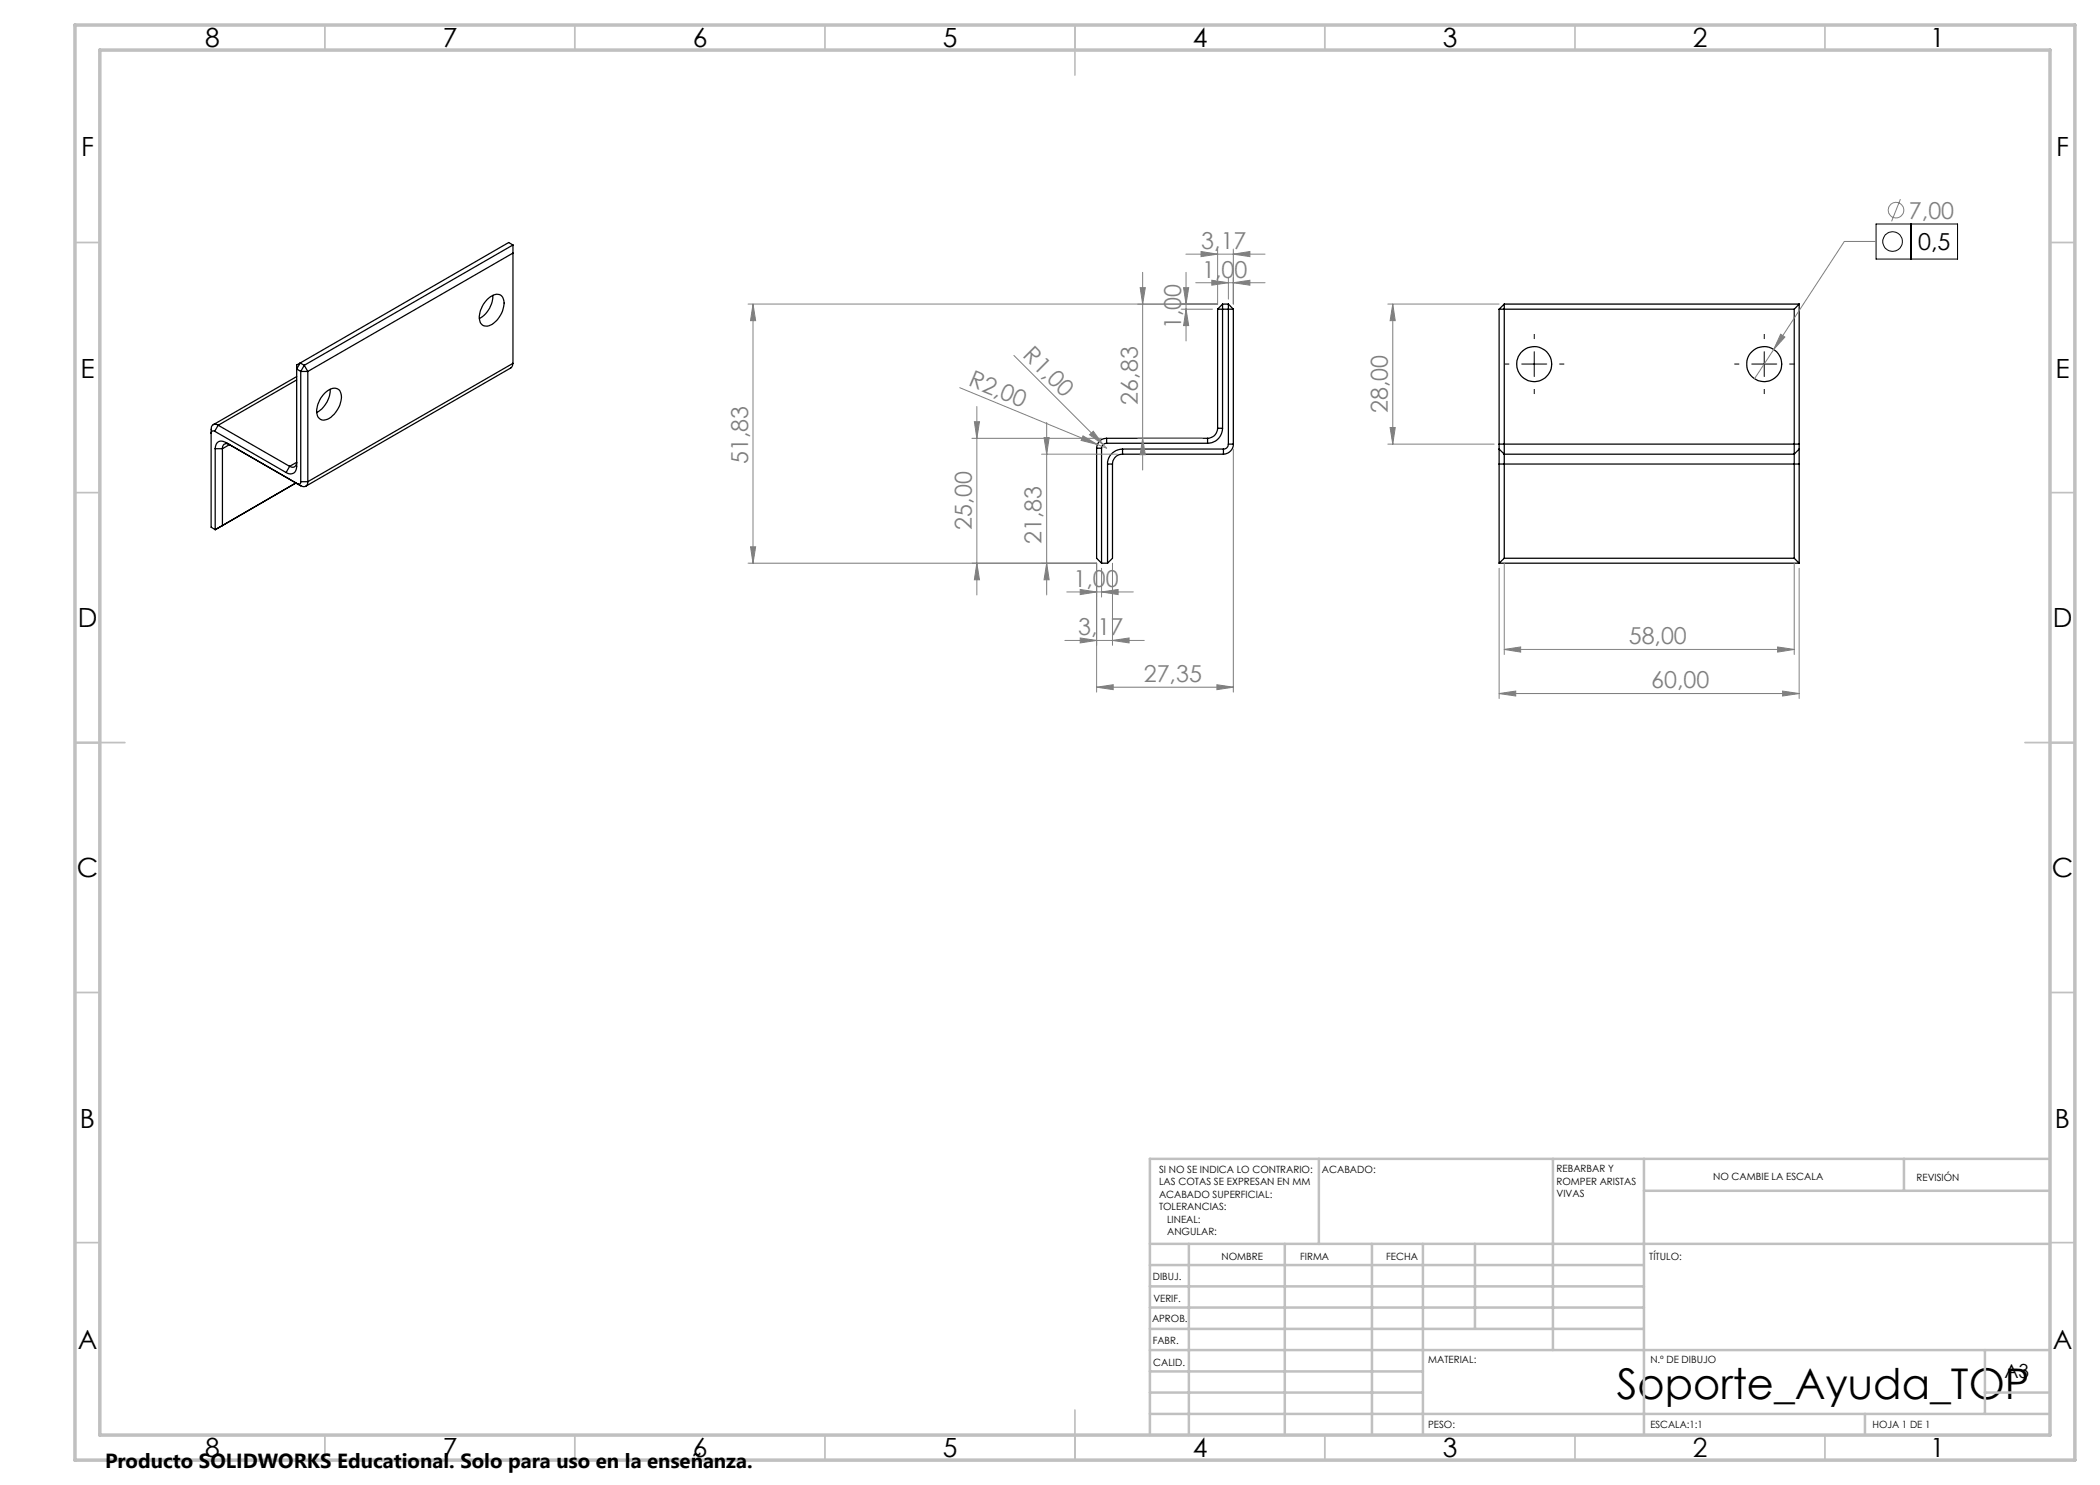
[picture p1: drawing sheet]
<svg xmlns="http://www.w3.org/2000/svg" width="420mm" height="297mm" viewBox="0 0 420 297" stroke-linecap="round" stroke-linejoin="round" font-family="sans-serif">
<g fill="none" stroke="#000" stroke-width=".25">
<path d="M97.5 59.9a2.12 2.12 0 0 1 2.8-.7 3.8 3.8 0 0 1-.7 4.5 2.59 2.59 0 0 1-3.2 1.3 2.77 2.77 0 0 1-.1-3.3l.4-.8zM98.6 59.1a5.4 5.4 0 0 1-2.7 4.6M102.6 49l-41.7 24.1M102.6 49v23.7M102.6 50.6l-41 23.7M102.6 49l-.9-.5-41.7 24.1M59.3 75.3l-16.6 9.6M59.3 76l-15.7 9.1M60 72.6l-.7 .4v20.3a1.3 1.3 0 0 1-.6 1.3 1.3 1.3 0 0 1-1.5-.1M60 72.6l-.7 1.2 .8 .5M60 72.6l.9 .5M60.1 74.3h1.5"/>
<path d="M60.1 74.3v22M60.9 73.1l-.8 1.2M60.9 73.1l.7 1.2M61.6 74.3v22M64.9 78.6a2 2 0 0 1 3.1-.4 4.4 4.4 0 0 1-1.2 4.7 2.27 2.27 0 0 1-2.9 .8 2.74 2.74 0 0 1-.2-3.2l.4-.8zM66 77.9a5.4 5.4 0 0 1-2.6 4.6M102.6 72.7l-.1 .5-.3 .4-41.1 23.7M102.6 72.7l-41 23.6M243.5 61.8h3.2M243.5 61.8v23.9M244.5 60.8v24.9M244.5 60.8l-1 1"/>
<path d="M244.5 60.8h1.2M245.7 60.8v28M245.7 60.8l1 1M246.7 61.8v27M299.8 61.8h59M299.8 61.8v27M300.8 60.8v30M300.8 60.8h59M300.8 60.8l-1 1M358.8 61.8v29M359.8 60.8l-1 1M359.8 60.8v28"/>
<path d="M42.9 86.3a.44 .44 0 0 0-.5-.1 .44 .44 0 0 0-.2 .5M42.9 86.3l14.3 8.2M43 89.7v16.2M43 89.7h1.5M43.6 85.1a.85 .85 0 0 0-1-.2 .85 .85 0 0 0-.4 1v19.5l.8 .5M43.6 85.1l14.3 8.2M43.6 85.1l-.7 1.2M44.5 89.7v15.4l-1.5 .8M45.2 88.5a1.31 1.31 0 0 0-1.5-.1 1.31 1.31 0 0 0-.7 1.3M45.2 88.5l14.2 8.2M45.2 88.5l.7 .4M45.9 88.9a.86 .86 0 0 0-1-.1 .86 .86 0 0 0-.4 .9"/>
<path d="M45.9 88.9l14.2 8.3M45.9 88.9l-1.4 .8M57.9 93.3l1.4-.8a.87 .87 0 0 1-.4 .9 .87 .87 0 0 1-1-.1zM57.9 93.3l-.7 1.2M59.2 96.6l-16.2 9.3M59.4 96.7l.7 .5M60.1 96.3a.42 .42 0 0 1-.2 .5 .42 .42 0 0 1-.5-.1M60.1 96.3h1.5M61.6 96.3a.86 .86 0 0 1-.5 1 .86 .86 0 0 1-1-.1M219.3 89.6h1M219.3 89.6v22.1l1 .9M220.3 89.6v23"/>
<path d="M221.3 88.6a1.02 1.02 0 0 0-1 1M221.3 87.7a1.97 1.97 0 0 0-2 1.9M221.3 87.7h20.2M221.3 88.6h20.2M221.3 87.7v.9M221.5 92.8h1M221.5 92.8v19.8M222.5 92.8v18.9l-1 .9M224.5 90.8a1.97 1.97 0 0 0-2 2M224.5 89.8a3 3 0 0 0-3 3M224.5 89.8v1M224.5 89.8h20.2"/>
<path d="M224.5 90.8h20.2M241.5 87.7v.9M243.5 85.7a2.03 2.03 0 0 1-2 2M243.5 85.7h1M244.5 85.7a3 3 0 0 1-3 2.9M244.7 89.8v1M245.7 88.8a.96 .96 0 0 1-1 1M245.7 88.8h1M246.7 88.8a2.02 2.02 0 0 1-2 2M299.8 88.8v1M299.8 89.8v3M299.8 92.8h60"/>
<path d="M299.8 88.8h60M299.8 92.8v19.8M299.8 89.8l1 1M300.8 90.8v20.9M300.8 90.8h58M358.8 90.8v20.9M359.8 88.8v1M359.8 89.8v3M359.8 92.8v19.8M359.8 89.8l-1 1M220.3 112.6h1.2M299.8 112.6h60"/>
<path d="M300.8 111.7h58M300.8 111.7l-1 .9M358.8 111.7l1 .9"/>
<circle cx="306.8" cy="72.8" r="3.5"/>
<circle cx="352.8" cy="72.8" r="3.5"/>
</g>
<g fill="none" stroke="#808080" stroke-width=".2">
<path d="M380.1 39.8l-1.8 4.5M228 57.5h1.1l-.6 3.3zM228.5 54.5v39.5M236.7 57.5h1l-.5 3.3zM237.2 50.8h15.8M237.2 54.5v13.7M239.1 56.5h13.9M240.2 50.3l3.3 .5-3.3 .5zM242.4 56.1l3.3 .4-3.3 .5zM243.5 49.8v11h-93.9M245.7 55.6v4.2M246.7 50.8l3.3-.5v1z"/>
<path d="M246.7 56.5l3.3-.4v.9zM246.7 49.8v11M375.2 48.3h-6.3l-14.1 21.6M150.6 60.8l.5 3.3h-1zM150.6 60.8v51.8M191.9 77.5l27.6 11.4M202.8 71.1l17.8 17.8M236.2 61.8h6.3M237.2 61.8l.5 3.3h-1zM277.6 60.8h22.2M278.6 60.8v28M278.6 60.8l.4 3.3h-1z"/>
<path d="M354.8 69.9l-3.9 5.8M356.1 66.8l.9 .6-2.2 2.5zM194.4 87.7h25.9M194.9 84.3h1l-.5 3.4zM195.4 81.3v37.7M208.3 90.8h15.2M208.8 87.5h1l-.5 3.3zM209.3 84.5v34.5M216.6 87.2l2.9 1.7-3.3-.8zM217.9 87l.8-.7 1.9 2.6zM219.5 88.9l1.8 .7-.7-.7M227.5 87.7h13"/>
<path d="M228.5 87.7l.6 3.2h-1.1zM246.7 89.8v48.6M277.6 88.8h21.2M278 85.5h1l-.4 3.3zM149.6 112.6h69.7v25.8M150.1 109.4h1l-.5 3.2zM195.4 112.6l.5 3.4h-1zM209.3 112.6l.5 3.4h-1zM213.4 118.4h13.3M216 117.9l3.3 .5-3.3 .5zM220.3 118.4l3.3-.5v1zM220.3 113.7v5.7"/>
<path d="M222.5 112.6v16.5M299.8 113.7v26M300.8 112.6v18.3M358.8 112.6v18.3M359.8 113.7v26M213 128.1h15.8M216 127.6l3.3 .5-3.3 .5zM219.3 137.4l3.3-.5v1zM219.3 137.4h27.4M222.5 128.1l3.3-.5v1zM243.4 136.9l3.3 .5-3.3 .5zM299.8 138.7l3.3-.5v1z"/>
<path d="M299.8 138.7h60M300.8 129.9l3.3-.5v1zM300.8 129.9h58M355.5 129.4l3.3 .5-3.3 .5zM356.5 138.2l3.3 .5-3.3 .5z"/>
<circle cx="379.2" cy="42" r="1.55"/>
</g>
<g fill="none" stroke="#000" stroke-width=".2">
<path d="M375.2 44.8h16.3v7h-16.3zM382.2 44.8v7M304.3 72.8h5.1M306.8 70.3v5M350.3 72.8h5.1M352.8 70.3v5"/>
<circle cx="378.5" cy="48.3" r="1.96"/>
</g>
<path d="M301.9 72.8h-1M306.9 67.8v-1M306.9 77.8v1M311.9 72.8h1M347.9 72.8h-1M352.9 67.8v-1M352.9 77.8v1M357.9 72.8h1" fill="none" stroke="#000" stroke-width=".2" stroke-dasharray="15.2 1.3 1.3 1.3" stroke-linecap="butt"/>
<g fill="none" stroke="#c0c0c0" stroke-width=".35">
<path d="M65 5v5M115 5v5M165 5v5M215 5v10M265 5v5M315 5v5M365 5v5M15 48.5h5M410 48.5h5M15 98.5h5M410 98.5h5M15 148.5h10"/>
<path d="M405 148.5h10M15 198.5h5M410 198.5h5M15 248.5h5M410 248.5h5M65 287v5M115 287v5M165 287v5M215 282v10M265 287v5M315 287v5M365 287v5"/>
</g>
<g fill="none" stroke="#c0c0c0" stroke-width=".5">
<path d="M263.8 231.8v17M310.6 231.8v38.2M328.8 231.8v55.2M328.8 238.2h81.2M380.8 231.8v6.4M410 231.8h-180v55.2M230 248.8h180M230 257.3h98.8M230 253h98.8M237.8 248.8v38.2M257 248.8v38.2M274.4 248.8v38.2"/>
<path d="M284.6 248.8v38.2M295 248.8v17M230 265.8h98.8M230 261.5h98.8M230 278.5h54.6M230 274.3h54.6M230 270h180M397 278.5h13M397 270v12.8M230 282.8h180M373 282.8v4.2"/>
</g>
<path d="M15 5h400v287h-400zM20 10h390v277h-390z" fill="none" stroke="#c0c0c0" stroke-width=".7"/>
<g fill="#808080">
<path d="M217.9 87l.8-.7 1.9 2.6z"/>
<path d="M216.6 87.2l2.9 1.7-3.3-.8z"/>
<path d="M246.7 50.8l3.3-.5v1zM240.2 50.3l3.3 .5-3.3 .5zM246.7 56.5l3.3-.4v.9zM242.4 56.1l3.3 .4-3.3 .5zM356.5 138.2l3.3 .5-3.3 .5zM299.8 138.7l3.3-.5v1z"/>
<path d="M300.8 129.9l3.3-.5v1zM355.5 129.4l3.3 .5-3.3 .5zM356.1 66.8l-1.3 3.1 2.2-2.5z"/>
<path d="M216 117.9l3.3 .5-3.3 .5zM220.3 118.4l3.3-.5v1z"/>
<path d="M216 127.6l3.3 .5-3.3 .5zM222.5 128.1l3.3-.5v1z"/>
<path d="M209.3 112.6l.5 3.4h-1zM208.8 87.5h1l-.5 3.3zM228.5 87.7l.6 3.2h-1.1zM228 57.5h1.1l-.6 3.3zM237.2 61.8l.5 3.3h-1zM236.7 57.5h1l-.5 3.3z"/>
<path d="M195.4 112.6l.5 3.4h-1zM194.9 84.3h1l-.5 3.4z"/>
<path d="M150.6 60.8l.5 3.3h-1zM150.1 109.4h1l-.5 3.2zM278.6 60.8l.4 3.3h-1zM278 85.5h1l-.4 3.3z"/>
<path d="M219.3 137.4l3.3-.5v1zM243.4 136.9l3.3 .5-3.3 .5z"/>
</g>
<text font-size="8.5" x="323.3" y="279.7">Soporte_Ayuda_TOP</text>
<g font-size="5.3">
<text x="41" y="9.5">8</text>
<text x="88.5" y="9.5">7</text>
<text x="138.5" y="9.5">6</text>
<text x="188.5" y="9.5">5</text>
<text x="238.5" y="9.5">4</text>
<text x="288.5" y="9.5">3</text>
<text x="338.5" y="9.5">2</text>
<text x="386" y="9.5">1</text>
<text x="16.2" y="31.3">F</text>
<text x="411.2" y="31.3">F</text>
<text x="16.1" y="75.5">E</text>
<text x="411.1" y="75.5">E</text>
<text x="15.5" y="125.5">D</text>
<text x="410.5" y="125.5">D</text>
<text x="15.4" y="175.5">C</text>
<text x="410.4" y="175.5">C</text>
<text x="16" y="225.5">B</text>
<text x="411" y="225.5">B</text>
<text x="15.5" y="269.8">A</text>
<text x="410.5" y="269.8">A</text>
<text x="41" y="291.5">8</text>
<text x="88.5" y="291.5">7</text>
<text x="138.5" y="291.5">6</text>
<text x="188.5" y="291.5">5</text>
<text x="238.5" y="291.5">4</text>
<text x="288.5" y="291.5">3</text>
<text x="338.5" y="291.5">2</text>
<text x="386" y="291.5">1</text>
</g>
<g font-size="4.7" fill="#808080">
<text x="381.8" y="43.7">7,00</text>
<text x="240.3" y="49.8">3,17</text>
<text x="240.4" y="55.5">1,00</text>
<text x="236.2" y="65.8" transform="rotate(-90 236.2 65.8)">1,00</text>
<text x="204.4" y="71.3" transform="rotate(45 204.4 71.3)">R1,00</text>
<text x="193.5" y="77.1" transform="rotate(22 193.5 77.1)">R2,00</text>
<text x="227.5" y="80.9" transform="rotate(-90 227.5 80.9)">26,83</text>
<text x="277.6" y="82.7" transform="rotate(-90 277.6 82.7)">28,00</text>
<text x="149.6" y="92.9" transform="rotate(-90 149.6 92.9)">51,83</text>
<text x="194.4" y="105.9" transform="rotate(-90 194.4 105.9)">25,00</text>
<text x="208.3" y="108.8" transform="rotate(-90 208.3 108.8)">21,83</text>
<text x="214.7" y="117.4">1,00</text>
<text x="215.6" y="127.1">3,17</text>
<text x="325.7" y="128.9">58,00</text>
<text x="228.8" y="136.4">27,35</text>
<text x="330.2" y="137.7">60,00</text>
</g>
<text font-size="4.7" x="383.6" y="50.1">0,5</text>
<text font-size="4.1" x="21" y="293.7">Producto SOLIDWORKS Educational. Solo para uso en la enseñanza.</text>
<text font-size="3.9" x="400.9" y="275.5">A3</text>
<g font-size="2">
<text x="231.8" y="234.6">SI NO SE INDICA LO CONTRARIO:</text>
<text x="231.8" y="237.1">LAS COTAS SE EXPRESAN EN MM</text>
<text x="231.8" y="239.6">ACABADO SUPERFICIAL:</text>
<text x="264.4" y="234.6">ACABADO:</text>
<text x="311.3" y="234.5">REBARBAR Y</text>
<text x="311.3" y="237">ROMPER ARISTAS</text>
<text x="311.3" y="239.5">VIVAS</text>
<text x="342.6" y="236">NO CAMBIE LA ESCALA</text>
<text x="383.3" y="236.2">REVISIÓN</text>
<text x="231.8" y="242.1">TOLERANCIAS:</text>
<text x="233.4" y="244.6">LINEAL:</text>
<text x="233.4" y="247.1">ANGULAR:</text>
<text x="244.3" y="252">NOMBRE</text>
<text x="260" y="251.9">FIRMA</text>
<text x="277.2" y="251.9">FECHA</text>
<text x="329.9" y="251.9">TÍTULO:</text>
<text x="230.6" y="256.1">DIBUJ.</text>
<text x="230.7" y="260.3">VERIF.</text>
<text x="230.4" y="264.4">APROB.</text>
<text x="230.5" y="268.8">FABR.</text>
<text x="230.7" y="273.1">CALID.</text>
<text x="285.6" y="272.5">MATERIAL:</text>
<text x="330.1" y="272.5">N.º DE DIBUJO</text>
<text x="285.6" y="285.5">PESO:</text>
<text x="330.1" y="285.6">ESCALA:1:1</text>
<text x="374.5" y="285.6">HOJA 1 DE 1</text>
</g>
</svg>
